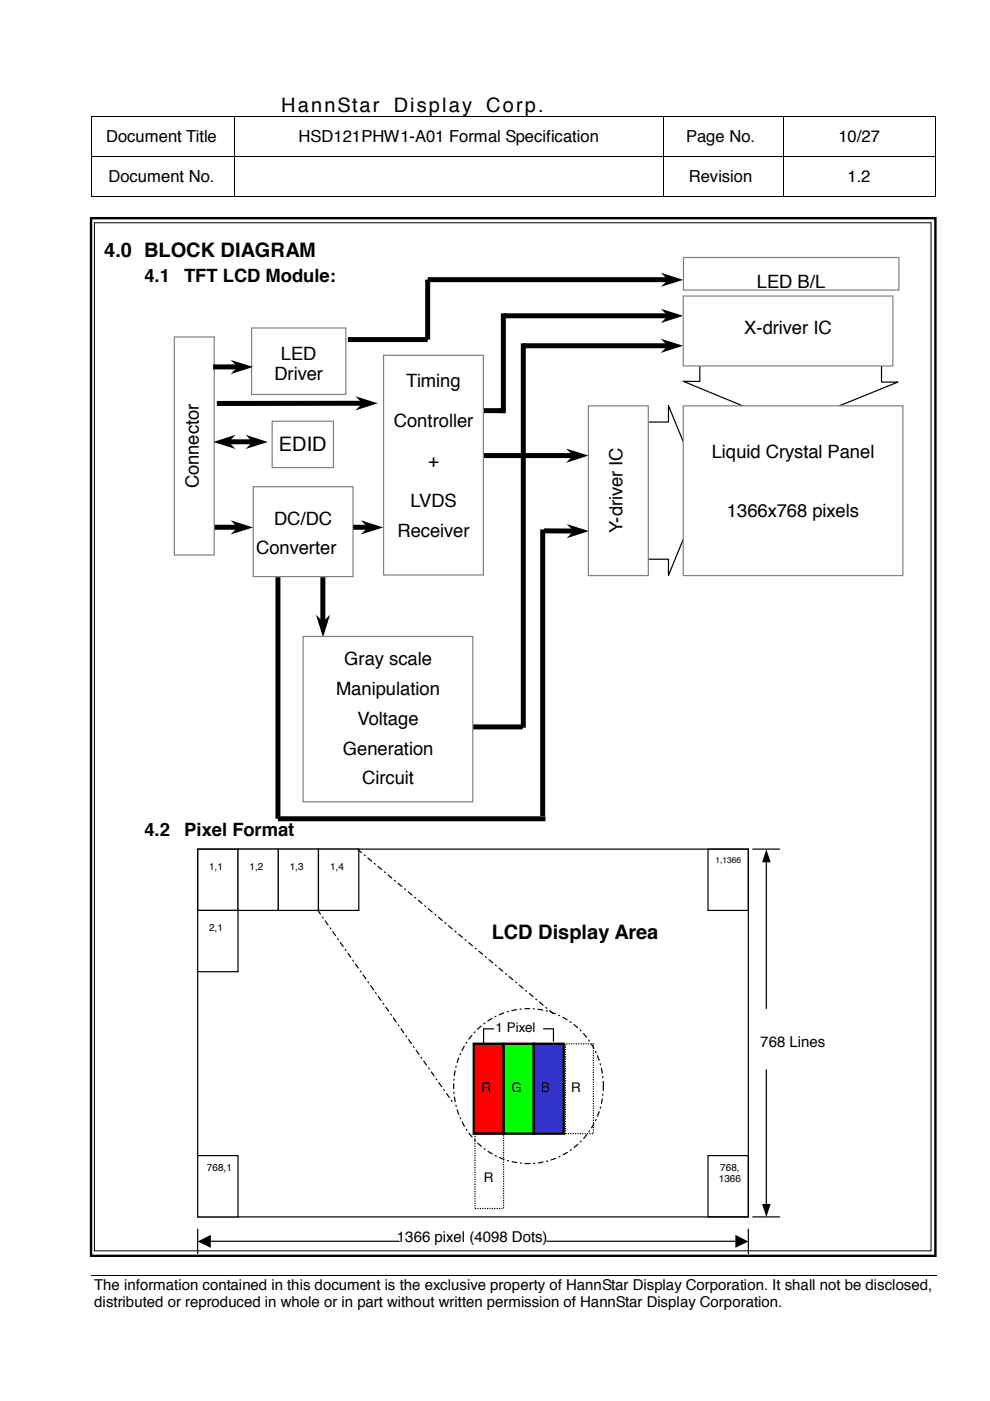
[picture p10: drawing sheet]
<svg xmlns="http://www.w3.org/2000/svg" width="210mm" height="297mm" viewBox="0 0 210 297" stroke-linecap="round" stroke-linejoin="round" font-family="sans-serif">
<g fill="#000">
<path d="M19.4 24.7h.2v.1h-.2zM19.4 33.1h.2v.2h-.2zM49.5 24.7h.2v.1h-.2zM49.5 33.1h.2v.2h-.2zM59.1 24.7h.1v.1h-.1zM140.5 24.7h.2v.1h-.2zM140.5 33.1h.2v.2h-.2zM165.9 24.7h.2v.1h-.2zM165.9 33.1h.2v.2h-.2zM198.2 24.7h.1v.1h-.1zM198.2 33.1h.1v.2h-.1zM19.4 41.6h.2v.2h-.2z"/>
<path d="M49.5 41.6h.2v.2h-.2zM140.5 41.6h.2v.2h-.2zM165.9 41.6h.2v.2h-.2zM198.2 41.6h.1v.2h-.1zM198.5 270.4v.1z"/>
</g>
<g fill="none" stroke="#000" stroke-width=".21">
<path d="M19.5 24.8v8.3M19.5 33.3v8.3M19.6 24.8h29.9M19.6 33.2h29.9M49.6 24.8v8.3M49.6 33.3v8.3M49.7 24.8h9.4M49.7 33.2h90.8M59.2 24.8h81.3M140.6 24.8v8.3M140.6 33.3v8.3M140.7 24.8h25.2"/>
<path d="M140.7 33.2h25.2M166 24.8v8.3M166 33.3v8.3M166.1 24.8h32.1M166.1 33.2h32.1M198.2 24.8v8.3M198.2 33.3v8.3M19.6 41.7h29.9M49.7 41.7h90.8M140.7 41.7h25.2M166.1 41.7h32.1M19.3 270.5h179.2"/>
</g>
<g fill="#fff">
<path d="M19.3 277.9h179.2z"/>
<path d="M198.5 270.5v7.4z"/>
</g>
<path d="M19.3 46.3h179v220h-179z" fill="none" stroke="#000" stroke-width=".51"/>
<path d="M20 47.2h177.4v218h-177.4z" fill-rule="evenodd" fill="#fff"/>
<path d="M20 47.2h177.4v218h-177.4z" fill="none" stroke="#000" stroke-width=".21"/>
<path d="M154.6 69.8l2.3 4.2" fill="none" stroke="#fff" stroke-width=".25"/>
<g fill="#fff">
<path d="M156 74.3l1.6-.8 1.1 4z"/>
<path d="M41.9 180h8.6v13h-8.6z" fill-rule="evenodd"/>
</g>
<path d="M41.9 180h8.6v13h-8.6z" fill="none" stroke="#000" stroke-width=".25"/>
<path d="M150.1 180h8.6v13h-8.6z" fill-rule="evenodd" fill="#fff"/>
<path d="M150.1 180h8.6v13h-8.6z" fill="none" stroke="#000" stroke-width=".25"/>
<path d="M150.1 245h8.6v13h-8.6z" fill-rule="evenodd" fill="#fff"/>
<path d="M41.9 180h116.8v78h-116.8zM159.6 180h5.7M162.5 182.7v31.1M162.5 226.8v28.5M150.1 245h8.6v13h-8.6zM159.6 258h5.7" fill="none" stroke="#000" stroke-width=".25"/>
<path d="M162.5 180.1l.9 2.7h-1.8zM161.6 255.3h1.8l-.9 2.7z" fill="#000"/>
<path d="M41.9 193h8.6v13h-8.6z" fill-rule="evenodd" fill="#fff"/>
<path d="M41.9 193h8.6v13h-8.6z" fill="none" stroke="#000" stroke-width=".25"/>
<path d="M50.5 180h8.5v13h-8.5z" fill-rule="evenodd" fill="#fff"/>
<path d="M50.5 180h8.5v13h-8.5z" fill="none" stroke="#000" stroke-width=".25"/>
<path d="M59 180h8.5v13h-8.5z" fill-rule="evenodd" fill="#fff"/>
<path d="M59 180h8.5v13h-8.5z" fill="none" stroke="#000" stroke-width=".25"/>
<path d="M67.5 180h8.6v13h-8.6z" fill-rule="evenodd" fill="#fff"/>
<path d="M67.5 180h8.6v13h-8.6zM41.9 260.6v5.2M44.6 263.2h40M116 263.2h40M158.7 260.6v5.2" fill="none" stroke="#000" stroke-width=".25"/>
<path d="M41.9 263.2l2.8-1.4v2.8zM155.9 261.8l2.8 1.4-2.8 1.4z" fill="#000"/>
<path d="M41.9 245h8.6v13h-8.6z" fill-rule="evenodd" fill="#fff"/>
<path d="M41.9 245h8.6v13h-8.6z" fill="none" stroke="#000" stroke-width=".25"/>
<path d="M119.9 221.3h5.9v19.1h-5.9z" fill-rule="evenodd" fill="#fff"/>
<path d="M119.9 221.3h5.9v19.1h-5.9z" fill="none" stroke="#000" stroke-width=".25" stroke-dasharray=".3 .3" stroke-linecap="butt"/>
<path d="M100.7 240.4h6.1v15.8h-6.1z" fill-rule="evenodd" fill="#fff"/>
<path d="M100.7 240.4h6.1v15.8h-6.1z" fill="none" stroke="#000" stroke-width=".25" stroke-dasharray=".3 .3" stroke-linecap="butt"/>
<path d="M113.2 221.3h6.3v19.1h-6.3z" fill-rule="evenodd" fill="#33c"/>
<path d="M113.2 221.3h6.3v19.1h-6.3z" fill="none" stroke="#000" stroke-width=".51"/>
<path d="M100.5 221.3h6.3v19.1h-6.3z" fill-rule="evenodd" fill="#f00"/>
<path d="M100.5 221.3h6.3v19.1h-6.3z" fill="none" stroke="#000" stroke-width=".51"/>
<path d="M106.8 221.3h6.4v19.1h-6.4z" fill-rule="evenodd" fill="#0f0"/>
<path d="M106.8 221.3h6.4v19.1h-6.4z" fill="none" stroke="#000" stroke-width=".51"/>
<path d="M67.4 193l28.8 41M75.9 180.1l41.4 34.9M100.8 218.7a15.7 15.7 0 0 1 16-4.1 15.7 15.7 0 0 1 10.8 12.4 16.2 16.2 0 0 1-18.8 19.4 16.6 16.6 0 0 1-8-27.7z" fill="none" stroke="#000" stroke-width=".25" stroke-dasharray="1 .8 .3 .8"/>
<path d="M104.6 218.1h-2.1v3.2M115.2 218.1h2.1v2.7" fill="none" stroke="#000" stroke-width=".25"/>
<path d="M106.7 66.4v21.2M106.8 67h34.9M102.5 96.6h19.1M102.5 87.1h4.3M58.9 173.6h56.8" fill="none" stroke="#000" stroke-width="1.1" stroke-linecap="butt"/>
<path d="M140.1 65.5l4.8 1.5-4.8 1.5 1.5-1.5zM120 95.1l4.8 1.5-4.8 1.5 1.5-1.5z" fill="#000"/>
<path d="M132.2 89.5h9.5v-3.5l7.4 18-7.4 18v-3.4h-9.5z" fill-rule="evenodd" fill="#fff"/>
<path d="M132.2 89.5h9.5v-3.5l7.4 18-7.4 18v-3.4h-9.5z" fill="none" stroke="#000" stroke-width=".25"/>
<path d="M148.4 73.3l38.5 .1v7.6h3.5l-22.8 9.2-22.7-9.4 3.5 .1z" fill-rule="evenodd" fill="#fff"/>
<path d="M148.4 73.3l38.5 .1v7.6h3.5l-22.8 9.2-22.7-9.4 3.5 .1z" fill="none" stroke="#000" stroke-width=".25"/>
<path d="M111 72.8v81.5M45.2 111.8h5.3M115.1 112.3v60.7M58.9 122.4v51.2M68.5 122.4v9.5M100.3 154.1h10.5" fill="none" stroke="#000" stroke-width="1.1" stroke-linecap="butt"/>
<path d="M48.9 110.3l4.8 1.5-4.8 1.5 1.5-1.5zM67 130.3l1.5 1.5 1.5-1.5-1.5 4.8z" fill="#000"/>
<path d="M53.7 103.2h21.1v19h-21.1z" fill-rule="evenodd" fill="#fff"/>
<path d="M53.7 103.2h21.1v19h-21.1z" fill="none" stroke="#808080" stroke-width=".25"/>
<path d="M81.3 75.3h21.2v46.6h-21.2z" fill-rule="evenodd" fill="#fff"/>
<path d="M81.3 75.3h21.2v46.6h-21.2z" fill="none" stroke="#808080" stroke-width=".25"/>
<path d="M37 71.4h8.4v46.3h-8.4z" fill-rule="evenodd" fill="#fff"/>
<path d="M37 71.4h8.4v46.3h-8.4z" fill="none" stroke="#808080" stroke-width=".25"/>
<path d="M64.3 134.9h35.9v35.1h-35.9z" fill-rule="evenodd" fill="#fff"/>
<path d="M64.3 134.9h35.9v35.1h-35.9z" fill="none" stroke="#808080" stroke-width=".25"/>
<path d="M144.9 86h46.5v36h-46.5z" fill-rule="evenodd" fill="#fff"/>
<path d="M144.9 86h46.5v36h-46.5z" fill="none" stroke="#808080" stroke-width=".25"/>
<path d="M111 73.3h30.6M115.4 112.6h6.3" fill="none" stroke="#000" stroke-width="1.1" stroke-linecap="butt"/>
<path d="M140.1 71.8l4.8 1.5-4.8 1.5 1.5-1.5zM120.1 111.1l4.8 1.5-4.8 1.5 1.5-1.5z" fill="#000"/>
<path d="M144.9 62.8h44.4v14.8h-44.4z" fill-rule="evenodd" fill="#fff"/>
<path d="M144.9 62.8h44.4v14.8h-44.4z" fill="none" stroke="#808080" stroke-width=".25"/>
<path d="M124.8 86h12.7v36h-12.7z" fill-rule="evenodd" fill="#fff"/>
<path d="M124.8 86h12.7v36h-12.7z" fill="none" stroke="#808080" stroke-width=".25"/>
<path d="M76.9 85.5h-30.9M74.9 111.8h3.2" fill="none" stroke="#000" stroke-width="1.1" stroke-linecap="butt"/>
<path d="M75.4 84l4.7 1.5-4.7 1.5 1.4-1.5zM76.5 110.3l4.8 1.5-4.8 1.5 1.5-1.5z" fill="#000"/>
<path d="M57.7 89.3h13v9.8h-13z" fill-rule="evenodd" fill="#fff"/>
<path d="M57.7 89.3h13v9.8h-13z" fill="none" stroke="#808080" stroke-width=".25"/>
<path d="M144.9 54.6h45.7v6.9h-45.7z" fill-rule="evenodd" fill="#fff"/>
<path d="M144.9 54.6h45.7v6.9h-45.7z" fill="none" stroke="#808080" stroke-width=".25"/>
<path d="M53.3 69.5h20v14.1h-20z" fill-rule="evenodd" fill="#fff"/>
<path d="M53.3 69.5h20v14.1h-20z" fill="none" stroke="#808080" stroke-width=".25"/>
<path d="M141.7 59.3h-51v12.7h-17M45.2 77.8h5.3M48.3 93.7h5.3" fill="none" stroke="#000" stroke-width="1.1" stroke-linecap="butt"/>
<path d="M48.9 76.3l4.8 1.5-4.8 1.5 1.5-1.5zM140.1 57.8l4.8 1.5-4.8 1.5 1.5-1.5zM45.2 93.7l4.8-1.5-1.5 1.5 1.5 1.5zM52.1 92.2l4.7 1.5-4.7 1.5 1.5-1.5z" fill="#000"/>
<g font-size="4.2">
<text x="59.6" y="23.8">HannStar</text>
<text x="83.5" y="23.8">Display Corp.</text>
<text x="22.1" y="54.5">4.0 BLOCK DIAGRAM</text>
<text x="59.1" y="95.6">EDID</text>
<text x="104.3" y="199">LCD Display Area</text>
</g>
<g font-size="3.9">
<text x="30.6" y="59.8">4.1</text>
<text x="39.1" y="59.8">TFT LCD Module:</text>
<text x="160.5" y="61.2">LED B/L</text>
<text x="157.8" y="70.7">X-driver IC</text>
<text x="59.6" y="76.4">LED</text>
<text x="58.2" y="80.6">Driver</text>
<text x="86.1" y="82.2">Timing</text>
<text x="83.5" y="90.6">Controller</text>
<text x="90.8" y="99.1">+</text>
<text x="150.9" y="97.1">Liquid Crystal Panel</text>
<text x="42.2" y="103.5" transform="rotate(-90 42.2 103.5)">Connector</text>
<text x="87" y="107.6">LVDS</text>
<text x="58.1" y="111.2">DC/DC</text>
<text x="84.3" y="113.9">Receiver</text>
<text x="132" y="113.1" transform="rotate(-90 132 113.1)">Y-driver IC</text>
<text x="154.1" y="109.7">1366x768 pixels</text>
<text x="54.3" y="117.5">Converter</text>
<text x="73" y="141">Gray scale</text>
<text x="71.3" y="147.3">Manipulation</text>
<text x="75.8" y="153.7">Voltage</text>
<text x="72.7" y="160">Generation</text>
<text x="76.8" y="166.3">Circuit</text>
<text x="30.6" y="177.3">4.2</text>
<text x="39.1" y="177.3">Pixel Format</text>
</g>
<g font-size="3.5">
<text x="22.5" y="30.2">Document Title</text>
<text x="63.3" y="30.2">HSD121PHW1-A01 Formal Specification</text>
<text x="145.5" y="30.2">Page No.</text>
<text x="177.8" y="30.2">10/27</text>
<text x="23" y="38.7">Document No.</text>
<text x="146" y="38.7">Revision</text>
<text x="179.7" y="38.7">1.2</text>
</g>
<g font-size="3.2">
<text x="161.2" y="222">768 Lines</text>
<text x="84.2" y="263.4">1366 pixel (4098 Dots)</text>
<text x="20" y="273.5">The information contained in this document is the exclusive property of HannStar Display Corporation. It shall not be disclosed,</text>
<text x="20" y="277.1">distributed or reproduced in whole or in part without written permission of HannStar Display Corporation.</text>
</g>
<g font-size="2.8">
<text x="105.1" y="218.8">1 Pixel</text>
<text x="102.1" y="231.5">R</text>
<text x="108.5" y="231.5">G</text>
<text x="114.8" y="231.5">B</text>
<text x="121.1" y="231.5">R</text>
<text x="102.6" y="250.6">R</text>
</g>
<g font-size="2.1">
<text x="44.3" y="184.4">1,1</text>
<text x="52.9" y="184.4">1,2</text>
<text x="61.4" y="184.4">1,3</text>
<text x="70" y="184.4">1,4</text>
<text x="44.3" y="197.4">2,1</text>
<text x="43.9" y="248.3">768,1</text>
<text x="152.4" y="250.7">1366</text>
<text x="152.7" y="248.2">768,</text>
</g>
<text font-size="1.8" x="151.7" y="182.9">1,1366</text>
</svg>
